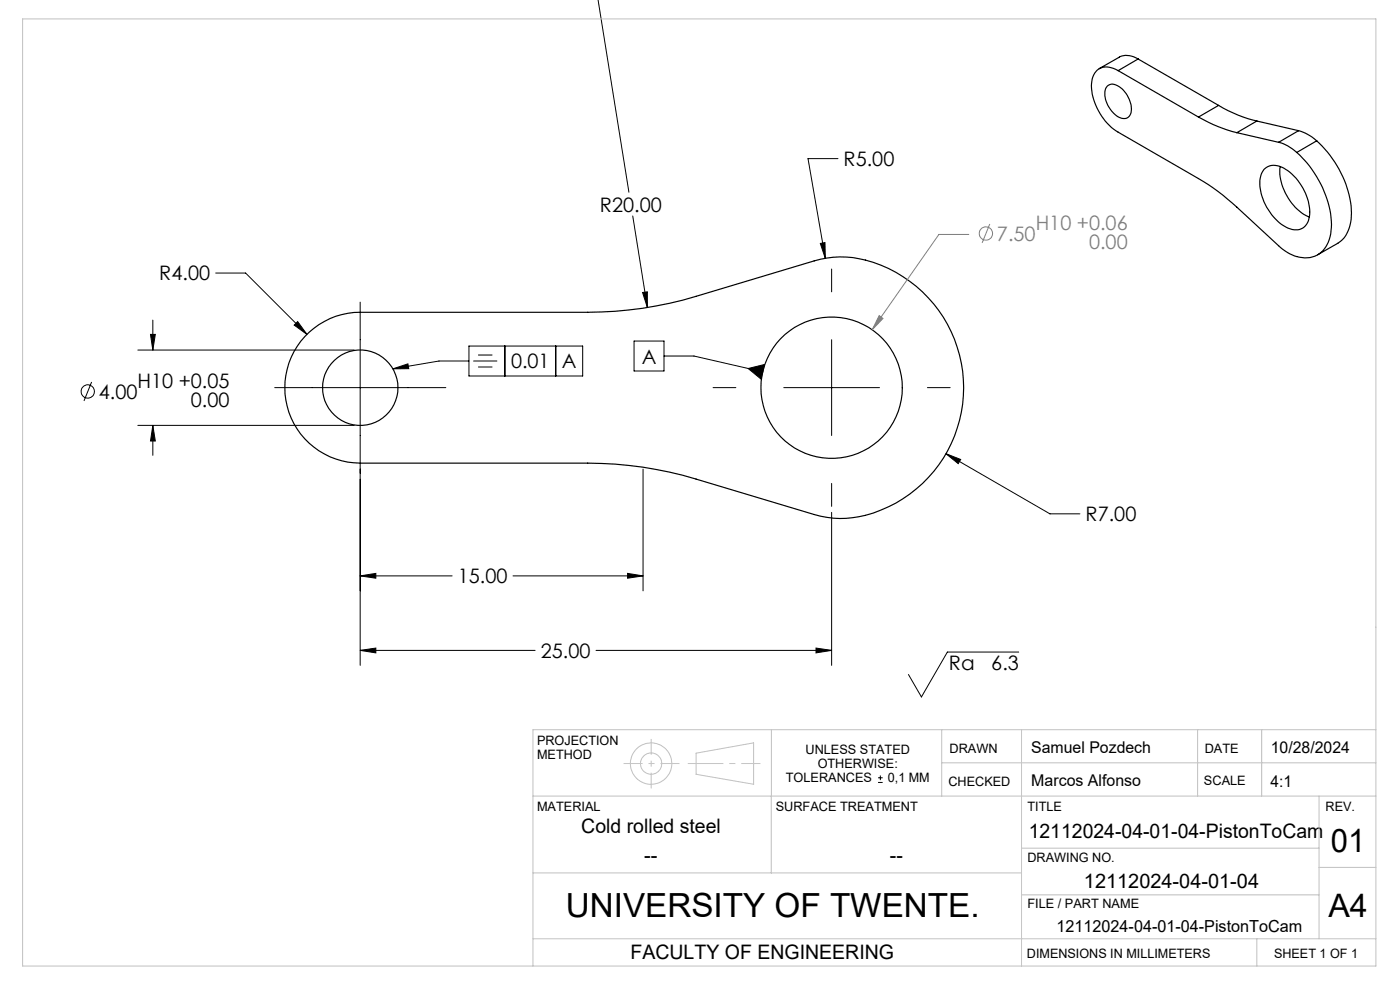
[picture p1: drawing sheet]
<svg xmlns="http://www.w3.org/2000/svg" width="297mm" height="210mm" viewBox="0 0 297 210" stroke-linecap="round" stroke-linejoin="round" font-family="sans-serif">
<g fill="none" stroke="#000" stroke-width=".25">
<path d="M234.8 18.3a1.98 1.98 0 0 1 2.9 .3 5.7 5.7 0 0 1 2.2 5.6 1.61 1.61 0 0 1-2.6 .7 5.8 5.8 0 0 1-2.8-6zM237.2 15a3.5 3.5 0 0 0-4.7 .2 6.4 6.4 0 0 0-.5 5.9 12.5 12.5 0 0 0 5.2 6.9l17 9.9a45.2 45.2 0 0 1 8.2 6l8.9 8.2a7.6 7.6 0 0 0 7.6 2.3 6.3 6.3 0 0 0 3.5-6.1 21.6 21.6 0 0 0-7.3-16M237.2 15l17 9.8M241.4 12.5a4 4 0 0 0-3.9-.4l-4.3 2.5M241.4 12.5l-4.2 2.5M241.4 12.5l17.1 9.9M254.2 24.8a31.6 31.6 0 0 0 8.2 3.3M258.5 22.4a27.9 27.9 0 0 0 8.1 3.3M258.5 22.4l-4.3 2.4M262.4 28.1l8.9 2.1M266.6 25.7l-4.2 2.4M266.6 25.7l8.9 2"/>
<path d="M268.1 35.9a3.4 3.4 0 0 1 4.7 0 11.3 11.3 0 0 1 5 10.1 2.99 2.99 0 0 1-4.6 2.4 11.2 11.2 0 0 1-5.9-10.6l.2-.8zM271.3 30.2a8.6 8.6 0 0 1 3.8 2.1M271.6 35.3a11.2 11.2 0 0 0 6.2 10.7M275.5 27.7a9.7 9.7 0 0 1 3.8 2.2M275.5 27.7l-4.2 2.5M279.3 29.9a21.8 21.8 0 0 1 7.4 16 6.8 6.8 0 0 1-2.9 5.7l-4.3 2.4M279.3 29.9l-4.2 2.4M65.6 70.5a15.9 15.9 0 0 1 10.8-4.3h48.3a79.2 79.2 0 0 0 23-3.3l25-7.6a21.7 21.7 0 0 1 17.4 2.5 28 28 0 0 1 13.9 29.3 28 28 0 0 1-23.1 22.7 19.3 19.3 0 0 1-8.2-.7l-25-7.5a79.2 79.2 0 0 0-23-3.4h-48.3a16 16 0 0 1-14.9-10.1 16 16 0 0 1 4.1-17.6z"/>
<circle cx="76.4" cy="82.2" r="8"/>
<circle cx="176.4" cy="82.3" r="15"/>
</g>
<g fill="none" stroke="#000" stroke-width=".21">
<path d="M126.9 -.1l6.5 40.9M177.8 33.6h-6.4l3.7 21.2M45.8 57.9h6.3l13 13M134.2 45.8l3.1 19.4M174 51.6l1-.1 .1 3.3zM176.4 57.1v4.8M29.2 74.3h45.9M31.9 70.9h1l-.5 3.4zM32.4 67.9v6.4M62.4 69l.7-.8 2 2.7zM76.4 64.1v77M83.4 78.2l3.1-1 .2 1z"/>
<path d="M99.5 76.6h-6.4l-9.7 1.6M99.5 73.4h24.1v6.4h-24.1zM100.4 76.6h5.1M101.4 75.3h3.1M101.4 77.8h3.1M107.1 73.4v6.4M117.9 73.4v6.4M134.5 72.3h6.4v6.4h-6.4zM136.3 62l1-.1v3.3zM140.9 75.5h6.3l14.6 3.4M158.7 78.2l3.5-.9-.7 3.1zM176.4 72.1v20.3"/>
<path d="M19.4 81l-1.6 4M29.2 90.2h45.9M32.4 90.2l.5 3.3h-1zM32.4 90.2v6.4M58.3 82.2h36.3M136.4 99.5v25.8M151.3 82.2h4.8M166.3 82.2h20.3M196.7 82.2h4.9M200.7 96.2l3.1 1.3-.5 .8zM200.7 96.2l22 12.8h6.4M176.4 102.5v4.9"/>
<path d="M176.4 108.7v32.4M76.4 138l3.3-.5v1zM76.4 122.2l3.3-.6v1.1zM76.4 138h37.1M76.4 122.2h19.5M108.8 122.2h27.6M126.4 138h50M133.1 121.6l3.3 .6-3.3 .5zM173.1 137.5l3.3 .5-3.3 .5zM216.1 138.3h-15.1l-5.5 9.5-2.8-4.7M186.3 166h1M186.3 165h1"/>
<path d="M186.8 164.5v1"/>
<circle cx="18.6" cy="83" r="1.41"/>
</g>
<g fill="none" stroke="#808080" stroke-width=".21">
<path d="M205.5 49.7h-6.3l-14.2 20.2M210 47.5l-1.6 4M186.5 66.9l.8 .6-2.3 2.4z"/>
<circle cx="209.2" cy="49.5" r="1.41"/>
</g>
<g fill="none" stroke="#c0c0c0" stroke-width=".21">
<path d="M4.8 4h287.1v200.9h-287.1zM147.7 159.8l12.2-2.2v8.8l-12.2-2.2zM163.7 154.8v14.1M199.8 154.8v14.1M216.7 154.8v50.1M254.1 154.8v14.1M267.7 154.8v14.1M291.9 154.8h-178.8v50.1M113.1 168.9h178.8M163.6 168.9v16.3M199.8 161.8h92.1M216.7 179.9h63.1"/>
<path d="M279.8 168.9v30.2M113.1 185.2h103.6M113.1 199.1h178.8M216.7 189.8h63.1M266.6 199.1v5.8M279.8 184h12.1"/>
<circle cx="138.1" cy="162" r="4.4"/>
<circle cx="138.1" cy="162" r="2.26"/>
</g>
<path d="M138.1 156.7v10.5" fill="none" stroke="#c0c0c0" stroke-width=".21" stroke-dasharray="15.2 1.3 1.3 1.3" stroke-dashoffset="11.9" stroke-linecap="butt"/>
<path d="M132.3 162h11.8" fill="none" stroke="#c0c0c0" stroke-width=".21" stroke-dasharray="15.2 1.3 1.3 1.3" stroke-dashoffset="11.2" stroke-linecap="butt"/>
<path d="M145.9 162h15.4" fill="none" stroke="#c0c0c0" stroke-width=".21" stroke-dasharray="15.2 1.3 1.3 1.3" stroke-dashoffset="7.7" stroke-linecap="butt"/>
<path d="M173.1 137.5l3.3 .5-3.3 .5zM76.4 138l3.3-.5v1zM32.4 90.2l.5 3.3h-1zM31.9 70.9h1l-.5 3.4zM63.1 68.2l-.7 .8 2.7 1.9zM200.7 96.2l2.6 2.1 .5-.8zM133.1 121.6l3.3 .6-3.3 .5zM76.4 122.2l3.3-.6v1.1zM136.3 62l1 3.2v-3.3zM174 51.6l1.1 3.2-.1-3.3zM83.4 78.2l3.1-1 .2 1zM158.7 78.2l3.5-.9-.7 3.1z" fill="#000"/>
<path d="M186.5 66.9l.8 .6-2.3 2.4z" fill="#808080"/>
<text font-size="7.1" x="120" y="194.5">UNIVERSITY OF TWENTE.</text>
<g font-size="6.9">
<text x="282.3" y="180.7">01</text>
<text x="281.8" y="194.5">A4</text>
</g>
<g font-size="4.2">
<text x="179" y="35.2">R5.00</text>
<text x="127.3" y="44.9">R20.00</text>
<text x="33.8" y="59.5">R4.00</text>
<text x="136.1" y="77.1">A</text>
<text x="29.2" y="82.3">H10 +0.05</text>
<text x="108.4" y="78.2">0.01</text>
<text x="119.2" y="78.2">A</text>
<text x="21" y="84.6">4.00</text>
<text x="40.5" y="86.4">0.00</text>
<text x="230.3" y="110.6">R7.00</text>
<text x="97.1" y="123.7">15.00</text>
<text x="114.7" y="139.6">25.00</text>
<text x="201.3" y="142.1">Ra</text>
<text x="210.3" y="142.1">6.3</text>
<text x="123.3" y="176.6">Cold rolled steel</text>
<text x="218.2" y="177.7">12112024-04-01-04-PistonToCam</text>
<text x="136.7" y="182.9">--</text>
<text x="188.8" y="182.9">--</text>
<text x="230" y="188.3">12112024-04-01-04</text>
<text x="133.8" y="203.4">FACULTY OF ENGINEERING</text>
</g>
<g font-size="4.2" fill="#808080">
<text x="211.5" y="51.1">7.50</text>
<text x="219.7" y="48.8">H10 +0.06</text>
<text x="231" y="52.9">0.00</text>
</g>
<text font-size="3.5" x="224.2" y="197.6">12112024-04-01-04-PistonToCam</text>
<g font-size="3.4">
<text x="218.8" y="159.7">Samuel Pozdech</text>
<text x="269.6" y="159.7">10/28/2024</text>
<text x="218.8" y="166.7">Marcos Alfonso</text>
<text x="269.5" y="166.9">4:1</text>
</g>
<g font-size="2.7">
<text x="113.9" y="158">PROJECTION</text>
<text x="113.9" y="161">METHOD</text>
<text x="170.9" y="159.9">UNLESS STATED</text>
<text x="201.4" y="159.7">DRAWN</text>
<text x="255.6" y="159.6">DATE</text>
<text x="166.7" y="165.9">TOLERANCES</text>
<text x="173.5" y="162.9">OTHERWISE:</text>
<text x="188.4" y="165.9">0,1 MM</text>
<text x="201.2" y="166.6">CHECKED</text>
<text x="255.4" y="166.6">SCALE</text>
<text x="113.9" y="172">MATERIAL</text>
<text x="164.6" y="172">SURFACE TREATMENT</text>
<text x="218" y="172">TITLE</text>
<text x="281.2" y="172">REV.</text>
<text x="218" y="182.9">DRAWING NO.</text>
<text x="218" y="192.7">FILE / PART NAME</text>
<text x="217.9" y="203.2">DIMENSIONS IN MILLIMETERS</text>
<text x="270.3" y="203.2">SHEET 1 OF 1</text>
</g>
</svg>
